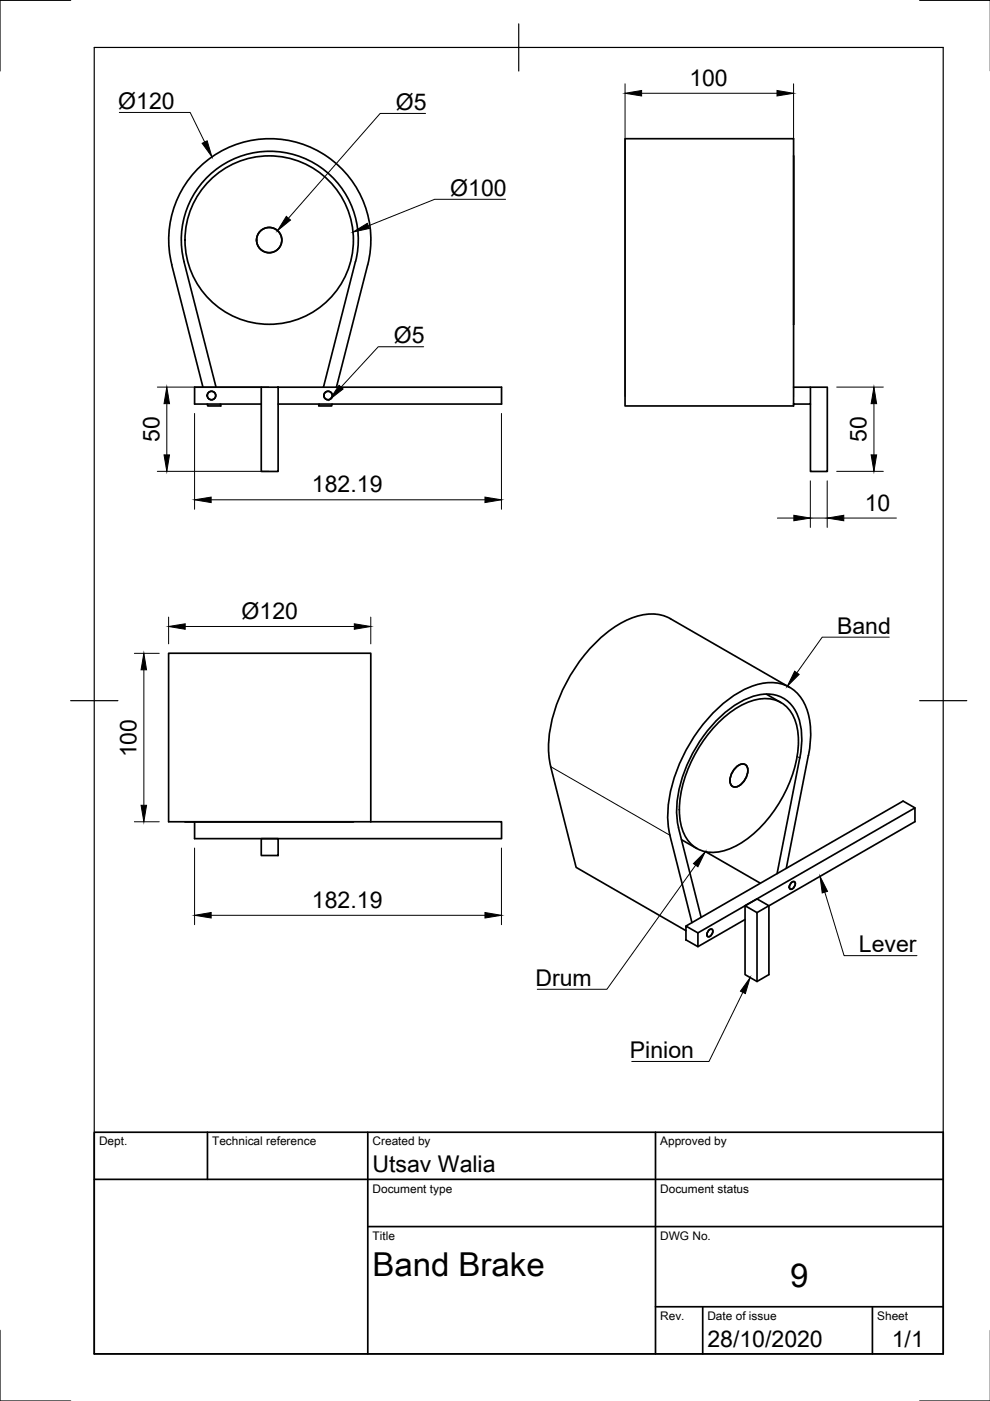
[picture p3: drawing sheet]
<svg xmlns="http://www.w3.org/2000/svg" width="210mm" height="297mm" viewBox="0 0 210 297" stroke-linecap="round" stroke-linejoin="round" font-family="sans-serif">
<!-- layer: Visible -->
<g fill="none" stroke="#000" stroke-width=".36">
<path d="M168.3 33v35.8M43 82.1l-6.6-26a21.4 21.4 0 0 1 20.8-26.7 21.4 21.4 0 0 1 20.8 26.7l-6.7 26M43.9 85.7l.1 .4h2.8l-.1-.4M45.8 82.1l-6.8-26.6a18.8 18.8 0 0 1 18.2-23.4 18.8 18.8 0 0 1 18.2 23.4l-6.8 26.6M55.4 82.1h3.6v17.9h-3.6zM55.4 82.1h-14.1v3.6h14.1M59 82.1h47.3v3.6h-47.3M67.7 85.7l-.1 .4h2.7l.1-.4M168.3 82.1v-52.7h-35.8v56.7h35.8v-.4M168.3 82.1h3.5v3.6h-3.5zM171.8 82.1h3.6v17.9h-3.6v-14.3M35.8 138.5h42.8v35.7h-42.8z"/>
<path d="M142.1 131.2l25.3 14.5M142.2 131.2a10 10 0 0 0-9.4 .3 31.5 31.5 0 0 0-14.2 16.3 24.5 24.5 0 0 0-1.8 14.7M151.8 153.8a16.3 16.3 0 0 1 10.1-5.7 6.5 6.5 0 0 1 6.7 4.8 19.5 19.5 0 0 1-1.5 13.7 26.3 26.3 0 0 1-11.8 13.1 8.1 8.1 0 0 1-8-.1 8.5 8.5 0 0 1-3.2-6.4 25.8 25.8 0 0 1 5.5-16.8zM162.5 147.2l3.1 1.8M39.2 174.2h35.7M55.4 177.8h3.6v3.6h-3.6zM78.6 174.2h27.7v3.6h-65v-3.5M116.8 162.5l5.4 21.4 23.2 13.4M142 177.1l4.7 18.5M144.5 178l3.2 1.9M155.8 162.9a1.62 1.62 0 0 1 2.5-.5 3.5 3.5 0 0 1-2.6 4.5 1.62 1.62 0 0 1-.7-2.5zM169.6 160.7l-4.8 24.5"/>
<path d="M169.6 160.7a14.4 14.4 0 0 0-1.2-10.4 7 7 0 0 0-8.3-2.8 22.3 22.3 0 0 0-11.9 9.9 25.9 25.9 0 0 0-4.6 16.9l5.1 20.2M171.4 160.2l-4.7 23.9M171.4 160.2a17.2 17.2 0 0 0-1-11.3 7.9 7.9 0 0 0-9.5-3.9 23.3 23.3 0 0 0-11.8 8.5 33.3 33.3 0 0 0-7.5 19.6l.2 2.7 .2 1.3M194 171.3l-46 26.5M145.4 196.3l2.6 1.5v2.9l-2.6-1.4zM149.7 180.6l11.5 6.7M150.3 197.3l.2-.2 .5-.1a1.04 1.04 0 0 1-.9 1.6 .9 .9 0 0 1 .2-1.3zM158 192v14.6l2.5 1.5 2.5-1.5v-14.5l31-17.9v-2.9l-2.5-1.5-46.1 26.5M158 195l-10 5.7M160.5 193.5l2.5-1.5-2.5-1.4-2.5 1.4 2.5 1.5v14.6M167.7 187.2l.3-.2 .4-.1a1.04 1.04 0 0 1-.9 1.6 .9 .9 0 0 1 .2-1.3z"/>
<circle cx="57.1" cy="50.9" r="2.68"/>
<circle cx="57.1" cy="50.9" r="17.9"/>
<circle cx="44.8" cy="83.9" r=".9"/>
<circle cx="69.6" cy="83.9" r=".9"/>
</g>
<!-- layer: Visible Narrow -->
<path d="M116.8 162.5l25.2 14.6M169 160.4l.6 .3" fill="none" stroke="#000" stroke-width=".21"/>
<!-- layer: Border -->
<path d="M15 .1h-15v15M20 10.1h180v276.9h-180zM110 5.1v10M195 .1h15M15 148.6h10M195 148.6h10M0 282.1v14.9h15M195 297h15" fill="none" stroke="#000" stroke-width=".25"/>
<!-- layer: TitleBlock -->
<path d="M20 240.1h180v46.9h-180zM20 250h180M44 240.1v9.9M78 240.1v46.9M139 240.1v46.9M78 260.1h122M139 277.1h61M149 277.1v9.9M185 277.1v9.9" fill="none" stroke="#000" stroke-width=".36"/>
<!-- layer: Dimensions -->
<g fill="none" stroke="#000" stroke-width=".21">
<path d="M132.5 17.8v66.3M136 19.8h28.7M168.3 17.8v66.3M33.4 82.1h23.6M33.4 99.9h23.6M35.4 85.6v10.8M41.3 87.7v20.3M106.3 87.7v20.3M177.4 82.1h9.9M177.4 99.9h9.9M185.3 85.6v10.8M44.8 106h58"/>
<path d="M164.8 109.8h3.5M171.8 101.9v9.9M171.8 109.8h3.6M175.4 101.9v9.9M178.9 109.8h11.2M28.5 138.5h5.3M35.8 130.8v5.7M39.3 132.8h35.8M78.6 130.8v5.7M30.5 142v28.7M28.5 174.2h5.3M41.3 179.8v16.3"/>
<path d="M106.3 179.8v16.3M44.8 194.1h58"/>
</g>
<g fill="#000" stroke="#000" stroke-width=".21">
<path d="M132.5 19.8l3.5-.6v1.1zM164.7 19.2l3.6 .6-3.6 .5zM34.8 96.4h1.1l-.5 3.5zM35.4 82.1l.5 3.5h-1.1zM185.3 82.1l.6 3.5h-1.2zM184.7 96.4h1.2l-.6 3.5zM41.3 106l3.5-.6v1.2zM102.8 105.4l3.5 .6-3.5 .6zM168.3 109.2l3.5 .6-3.5 .6zM175.4 109.8l3.5-.6v1.2zM35.8 132.8l3.5-.5v1.1zM75.1 132.3l3.5 .5-3.5 .6z"/>
<path d="M30.5 138.5l.6 3.5h-1.2zM29.9 170.7h1.2l-.6 3.5zM41.3 194.1l3.5-.6v1.1zM102.8 193.5l3.5 .6-3.5 .5z"/>
</g>
<!-- layer: Annotations -->
<path d="M42.9 30.4l1-.5 1 3.4zM60.7 45.9l.9 .8-2.8 2.2zM74.8 49.2l3.1-1.8 .4 1zM71.9 81.7l.8 .8-2.7 2.2zM168.5 142.3l.9 .7-2.5 2.5zM147 183.1l2.5-2.5-1.5 3.2zM173.9 185.8l1.6 3.2-1.2 .3zM159 207.3l-1 3.4-1-.6z" fill="#000" stroke="#000" stroke-width=".21"/>
<path d="M25.3 23.8h15l3.1 6.3M90.2 24.1h-9.6l-19.4 22.2M107.2 42.3h-15l-14.1 5.6M89.8 73.5h-9.6l-7.9 8.6M188.5 135.1h-14.2l-5.3 7.5M147.5 183.4l-18.8 26.3h-14.8M174.9 189.2l4.1 13.4h15.4M157.5 210.4l-7.2 14.7h-16.4" fill="none" stroke="#000" stroke-width=".21"/>
<g font-size="7">
<text x="79" y="270.6">Band Brake</text>
<text x="167.5" y="272.9">9</text>
</g>
<g font-size="4.9">
<text x="25.1" y="23.1">Ø120</text>
<text x="83.9" y="23.4">Ø5</text>
<text x="146.2" y="18.2">100</text>
<text x="95.5" y="41.6">Ø100</text>
<text x="83.5" y="72.8">Ø5</text>
<text x="33.8" y="93.7" transform="rotate(-90 33.8 93.7)">50</text>
<text x="183.7" y="93.7" transform="rotate(-90 183.7 93.7)">50</text>
<text x="66.1" y="104.4">182.19</text>
<text x="183.4" y="108.3">10</text>
<text x="51.2" y="131.2">Ø120</text>
<text x="177.5" y="134.4">Band</text>
<text x="28.9" y="160.6" transform="rotate(-90 28.9 160.6)">100</text>
<text x="66.1" y="192.5">182.19</text>
<text x="182.1" y="201.9">Lever</text>
<text x="113.5" y="209">Drum</text>
<text x="133.6" y="224.4">Pinion</text>
<text x="79" y="248.5">Utsav Walia</text>
<text x="150" y="285.5">28/10/2020</text>
<text x="189.1" y="285.7">1/1</text>
</g>
<g font-size="2.5">
<text x="21" y="242.9">Dept.</text>
<text x="45" y="242.9">Technical reference</text>
<text x="79" y="242.9">Created by</text>
<text x="140" y="242.9">Approved by</text>
<text x="79" y="252.8">Document type</text>
<text x="140" y="252.8">Document status</text>
<text x="79" y="262.9">Title</text>
<text x="140" y="262.9">DWG No.</text>
<text x="140" y="279.9">Rev.</text>
<text x="150" y="279.9">Date of issue</text>
<text x="186" y="279.9">Sheet</text>
</g>
</svg>
